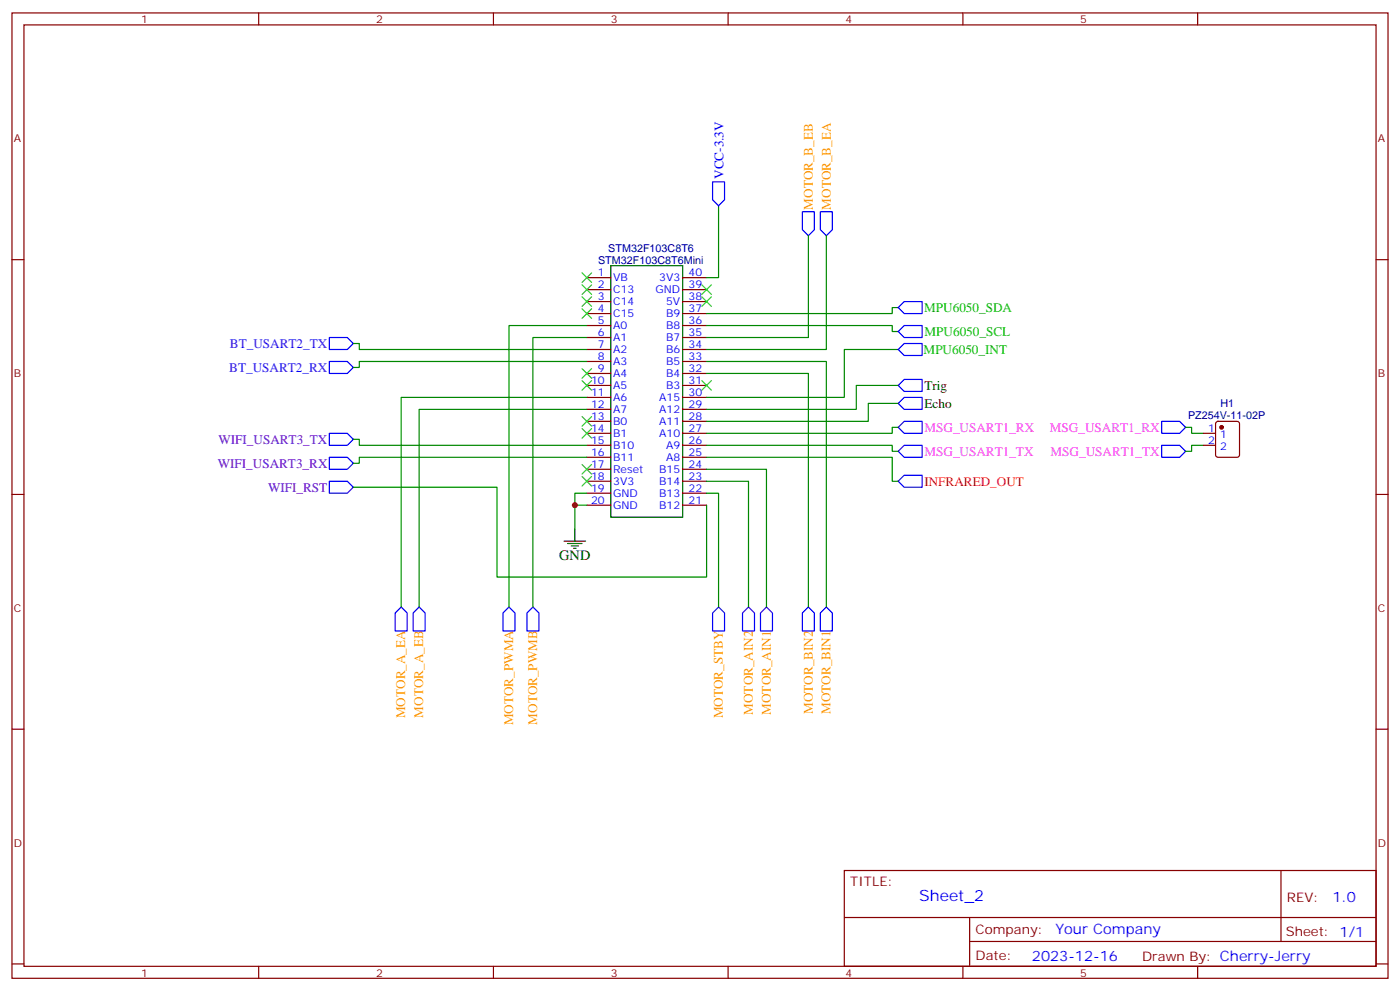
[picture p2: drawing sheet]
<svg xmlns="http://www.w3.org/2000/svg" width="412mm" height="292mm" viewBox="0 0 412 292" stroke-linecap="round" stroke-linejoin="round" font-family="sans-serif">
<g fill="none" stroke="#870000" stroke-width=".35">
<path d="M3.5 3.8h405.4v284.3h-405.4zM7.1 7.3h398.2v277.3h-398.2zM76.2 3.8v3.5M145.3 3.8v3.5M214.5 3.8v3.5M283.6 3.8v3.5M352.8 3.8v3.5M3.5 76.5h3.6M405.3 76.5h3.6M172.9 81.8h7M172.9 85.3h7M172.9 88.8h7"/>
<path d="M172.9 92.4h7M172.9 95.9h7M172.9 99.4h7M201.1 81.8h7M201.1 85.3h7M201.1 88.8h7M201.1 92.4h7M201.1 95.9h7M201.1 99.4h7M172.9 102.9h7M172.9 106.5h7M172.9 110h7"/>
<path d="M172.9 113.5h7M172.9 117.1h7M201.1 102.9h7M201.1 106.5h7M201.1 110h7M201.1 113.5h7M201.1 117.1h7M172.9 120.6h7M172.9 124.1h7M172.9 127.6h7M172.9 131.2h7M172.9 134.7h7"/>
<path d="M172.9 138.2h7M201.1 120.6h7M201.1 124.1h7M201.1 127.6h7M201.1 131.2h7M201.1 134.7h7M201.1 138.2h7M354.5 127.6h3.6M354.5 131.2h3.6M358.3 124.3l.5-.2h5.6l.7 .4v9.5l-.4 .6-5.9 .1-.7-.5v-9.4zM3.5 145.6h3.6M172.9 141.7h7"/>
<path d="M172.9 145.3h7M172.9 148.8h7M201.1 141.7h7M201.1 145.3h7M201.1 148.8h7M405.3 145.6h3.6M3.5 214.8h3.6M405.3 214.8h3.6M248.7 256.4h156.6v28.2h-156.6zM377.3 256.4v20.9M248.7 270.2h156.5M285.6 277.3h119.6"/>
<path d="M285.6 270.2v14.2M3.5 283.9h3.6M76.2 284.6v3.5M145.3 284.6v3.5M214.5 284.6v3.5M283.6 284.6v3.5M352.8 284.6v3.5M405.3 283.9h3.6"/>
</g>
<path d="M179.9 78.2h21.2v74.1h-21.2zM166.2 159.4h6.3M169.3 155.9v3.5M167.2 160.1h4.2M168.3 160.8h2.1M169 161.5h.7" fill="none" stroke="#000" stroke-width=".35"/>
<g fill="none" stroke="#3c3" stroke-width=".35">
<path d="M171.4 80.4l2.9 2.8M171.4 83.9l2.9 2.8M171.4 87.4l2.9 2.8M171.4 90.9l2.9 2.9M174.3 80.4l-2.9 2.8M174.3 83.9l-2.9 2.8M174.3 87.4l-2.9 2.8M174.3 90.9l-2.9 2.9M206.7 83.9l2.8 2.8M206.7 87.4l2.8 2.8M209.5 83.9l-2.8 2.8M209.5 87.4l-2.8 2.8"/>
<path d="M171.4 112.1l2.9 2.8M171.4 108.6l2.9 2.8M174.3 112.1l-2.9 2.8M174.3 108.6l-2.9 2.8M206.7 112.1l2.8 2.8M209.5 112.1l-2.8 2.8M171.4 136.8l2.9 2.8M171.4 122.7l2.9 2.8M171.4 126.2l2.9 2.8M174.3 136.8l-2.9 2.8M174.3 122.7l-2.9 2.8M174.3 126.2l-2.9 2.8"/>
<path d="M171.4 140.3l2.9 2.9M174.3 140.3l-2.9 2.9"/>
</g>
<g fill="none" stroke="#008700" stroke-width=".35">
<path d="M211.7 60.6v21.2h-3.6M238.1 69.4v30h-30M243.4 69.4v33.5h-35.3M172.9 95.9h-23v82.9M172.9 99.4h-15.9v79.4M208.1 95.9h54.7v1.7h1.8M264.6 90.6h-1.8v1.8h-54.7M104.1 101.2h1.7v1.7h67.1M172.9 106.5h-67.1v1.7h-1.7M172.9 117.1h-54.7v61.7M208.1 110h30v68.8M208.1 106.5h35.3v72.3"/>
<path d="M264.6 102.9h-15.9v14.2h-40.6M264.6 118.8h-8.8v5.3h-47.7M264.6 113.5h-12.4v7.1h-44.1M104.1 129.4h1.7v1.8h67.1M172.9 134.7h-67.1v1.8h-1.7M172.9 120.6h-49.4v58.2M208.1 131.2h54.7v1.7h1.8M208.1 134.7h54.7v7h1.8M208.1 138.2h17.7v40.6M264.6 125.9h-1.8v1.7h-54.7M349.2 125.9h1.8v1.7h3.5M354.5 131.2h-3.5v1.7h-1.8"/>
<path d="M104.1 143.5h42.3v26.5h61.7v-21.2M172.9 148.8h-3.6v7.1M172.9 145.3h-3.6v3.5M208.1 141.7h12.4v37.1M208.1 145.3h3.6v33.5"/>
</g>
<g fill="none" stroke="#00f" stroke-width=".35">
<path d="M209.9 53.6h3.5v5.2l-1.7 1.8-1.8-1.8zM236.4 62.4h3.5v5.3l-1.8 1.7-1.7-1.7zM241.7 62.4h3.5v5.3l-1.8 1.7-1.7-1.7zM97 99.4h5.3l1.8 1.8-1.8 1.7h-5.3zM264.6 97.6l1.7-1.7h5.3v3.5h-5.3zM264.6 90.6l1.7-1.8h5.3v3.6h-5.3zM97 106.5h5.3l1.8 1.7-1.8 1.8h-5.3zM264.6 118.8l1.7-1.7h5.3v3.5h-5.3zM266.3 101.2h5.3v3.5h-5.3l-1.7-1.8zM266.3 111.8h5.3v3.5h-5.3l-1.7-1.8zM97 127.6h5.3l1.8 1.8-1.8 1.8h-5.3zM97 134.7h5.3l1.8 1.8-1.8 1.7h-5.3z"/>
<path d="M264.6 125.9l1.7-1.8h5.3v3.5h-5.3zM264.6 132.9l1.7-1.7h5.3v3.5h-5.3zM342.2 124.1h5.3l1.7 1.8-1.7 1.7h-5.3zM342.2 131.2h5.3l1.7 1.7-1.7 1.8h-5.3zM97 141.7h5.3l1.8 1.8-1.8 1.8h-5.3zM264.6 141.7l1.7-1.7h5.3v3.5h-5.3zM118.2 178.8l1.7 1.8v5.2h-3.5v-5.2zM149.9 178.8l1.8 1.8v5.2h-3.5v-5.2zM157 178.8l1.7 1.8v5.2h-3.5v-5.2zM211.7 178.8l1.7 1.8v5.2h-3.5v-5.2zM220.5 178.8l1.7 1.8v5.2h-3.5v-5.2zM243.4 178.8l1.8 1.8v5.2h-3.5v-5.2z"/>
<path d="M121.7 180.6l1.8-1.8 1.7 1.8v5.2h-3.5zM224 180.6l1.8-1.8 1.7 1.8v5.2h-3.5zM236.4 180.6l1.7-1.8 1.8 1.8v5.2h-3.5z"/>
</g>
<circle cx="359.8" cy="125.9" r=".53" fill="#870000" stroke="#870000" stroke-width=".35"/>
<circle cx="169.3" cy="148.8" r=".88" fill="#c00"/>
<text font-size="4.6" fill="#00f" x="270.8" y="265.4">Sheet_2</text>
<text font-size="4.2" x="164.7" y="165">GND</text>
<g font-size="4.2" fill="#00f">
<text x="392.5" y="265.7">1.0</text>
<text x="310.9" y="275.2">Your Company</text>
<text x="304" y="283">2023-12-16</text>
</g>
<text font-size="3.9" fill="#00f" x="213.1" y="52.7" transform="rotate(-90 213.1 52.7)">VCC-3.3V</text>
<g font-size="3.9" fill="#f90">
<text x="239.4" y="61.8" transform="rotate(-90 239.4 61.8)">MOTOR_B_EB</text>
<text x="244.7" y="61.8" transform="rotate(-90 244.7 61.8)">MOTOR_B_EA</text>
<text x="119.4" y="211.6" transform="rotate(-90 119.4 211.6)">MOTOR_A_EA</text>
<text x="124.7" y="211.4" transform="rotate(-90 124.7 211.4)">MOTOR_A_EB</text>
<text x="151.2" y="213.7" transform="rotate(-90 151.2 213.7)">MOTOR_PWMA</text>
<text x="158.3" y="213.4" transform="rotate(-90 158.3 213.4)">MOTOR_PWMB</text>
<text x="212.9" y="211.6" transform="rotate(-90 212.9 211.6)">MOTOR_STBY</text>
<text x="221.8" y="210.5" transform="rotate(-90 221.8 210.5)">MOTOR_AIN2</text>
<text x="227" y="210.5" transform="rotate(-90 227 210.5)">MOTOR_AIN1</text>
<text x="239.4" y="210.3" transform="rotate(-90 239.4 210.3)">MOTOR_BIN2</text>
<text x="244.7" y="210.3" transform="rotate(-90 244.7 210.3)">MOTOR_BIN1</text>
</g>
<g font-size="3.9" fill="#0c0">
<text x="272.2" y="91.8">MPU6050_SDA</text>
<text x="272.3" y="98.8">MPU6050_SCL</text>
<text x="272.1" y="104.2">MPU6050_INT</text>
</g>
<g font-size="3.9" fill="#30f">
<text x="67.7" y="102.4">BT_USART2_TX</text>
<text x="67.6" y="109.5">BT_USART2_RX</text>
</g>
<g font-size="3.9">
<text x="272.3" y="114.8">Trig</text>
<text x="272.3" y="120.1">Echo</text>
</g>
<g font-size="3.9" fill="#60c">
<text x="64.3" y="130.7">WIFI_USART3_TX</text>
<text x="64.1" y="137.7">WIFI_USART3_RX</text>
<text x="79" y="144.8">WIFI_RST</text>
</g>
<g font-size="3.9" fill="#f3f">
<text x="272.3" y="127.2">MSG_USART1_RX</text>
<text x="309.3" y="127.1">MSG_USART1_RX</text>
<text x="272.3" y="134.3">MSG_USART1_TX</text>
<text x="309.5" y="134.2">MSG_USART1_TX</text>
</g>
<text font-size="3.9" fill="#f00" x="272.3" y="143.1">INFRARED_OUT</text>
<g font-size="3.9" fill="#800">
<text x="250.5" y="261">TITLE:</text>
<text x="379.1" y="265.7">REV:</text>
<text x="287.4" y="275.2">Company:</text>
<text x="378.7" y="275.8">Sheet: 1/1</text>
<text x="287.4" y="282.9">Date:</text>
<text x="336.4" y="282.9">Drawn By: Cherry-Jerry</text>
</g>
<g font-size="3.2" fill="#800">
<text x="41.6" y="6.8">1</text>
<text x="110.8" y="6.8">2</text>
<text x="179.9" y="6.8">3</text>
<text x="249.1" y="6.8">4</text>
<text x="318.2" y="6.8">5</text>
<text x="4.1" y="41.9">A</text>
<text x="405.9" y="41.9">A</text>
<text x="4.1" y="111.1">B</text>
<text x="405.9" y="111.1">B</text>
<text x="4.1" y="180.2">C</text>
<text x="405.9" y="180.2">C</text>
<text x="4.1" y="249.3">D</text>
<text x="405.9" y="249.3">D</text>
<text x="41.6" y="287.6">1</text>
<text x="110.8" y="287.6">2</text>
<text x="179.9" y="287.6">3</text>
<text x="249.1" y="287.6">4</text>
<text x="318.2" y="287.6">5</text>
</g>
<g font-size="3.2" fill="#000080">
<text x="176.2" y="77.7">STM32F103C8T6Mini</text>
<text x="179.2" y="74.1">STM32F103C8T6</text>
<text x="359.5" y="120">H1</text>
<text x="350" y="123.5">PZ254V-11-02P</text>
</g>
<g font-size="3.2" fill="#00f">
<text x="176.1" y="81.4">1</text>
<text x="180.6" y="82.8">VB</text>
<text x="194.2" y="82.8">3V3</text>
<text x="202.8" y="81.4">40</text>
<text x="176.1" y="84.9">2</text>
<text x="176.1" y="88.5">3</text>
<text x="180.6" y="86.4">C13</text>
<text x="180.6" y="89.9">C14</text>
<text x="193.1" y="86.4">GND</text>
<text x="196.2" y="89.9">5V</text>
<text x="202.8" y="88.5">38</text>
<text x="202.8" y="84.9">39</text>
<text x="176.1" y="92">4</text>
<text x="176.1" y="95.5">5</text>
<text x="180.6" y="93.4">C15</text>
<text x="196.2" y="93.4">B9</text>
<text x="202.8" y="95.5">36</text>
<text x="202.8" y="92">37</text>
<text x="176.1" y="99.1">6</text>
<text x="180.6" y="96.9">A0</text>
<text x="180.6" y="100.5">A1</text>
<text x="196.2" y="100.5">B7</text>
<text x="196.2" y="96.9">B8</text>
<text x="202.8" y="99.1">35</text>
<text x="176.1" y="102.6">7</text>
<text x="176.1" y="106.1">8</text>
<text x="180.6" y="104">A2</text>
<text x="180.6" y="107.5">A3</text>
<text x="196.2" y="107.5">B5</text>
<text x="196.2" y="104">B6</text>
<text x="202.8" y="106.1">33</text>
<text x="202.8" y="102.6">34</text>
<text x="174.1" y="113.2">10</text>
<text x="176.1" y="109.6">9</text>
<text x="180.6" y="111.1">A4</text>
<text x="196.2" y="111.1">B4</text>
<text x="202.8" y="113.2">31</text>
<text x="202.8" y="109.6">32</text>
<text x="174.1" y="116.7">11</text>
<text x="180.6" y="114.6">A5</text>
<text x="180.6" y="118.1">A6</text>
<text x="194.2" y="118.1">A15</text>
<text x="196.2" y="114.6">B3</text>
<text x="202.8" y="116.7">30</text>
<text x="174.1" y="120.2">12</text>
<text x="174.1" y="123.8">13</text>
<text x="180.6" y="121.6">A7</text>
<text x="180.6" y="125.2">B0</text>
<text x="194.2" y="125.2">A11</text>
<text x="194.2" y="121.6">A12</text>
<text x="202.8" y="123.8">28</text>
<text x="202.8" y="120.2">29</text>
<text x="174.1" y="127.3">14</text>
<text x="174.1" y="130.8">15</text>
<text x="180.6" y="128.7">B1</text>
<text x="194.2" y="128.7">A10</text>
<text x="202.8" y="130.8">26</text>
<text x="202.8" y="127.3">27</text>
<text x="355.9" y="127.3">1</text>
<text x="355.9" y="130.8">2</text>
<text x="359.4" y="129">1</text>
<text x="174.1" y="134.3">16</text>
<text x="174.1" y="137.9">17</text>
<text x="180.6" y="132.2">B10</text>
<text x="180.6" y="135.7">B11</text>
<text x="196.2" y="135.7">A8</text>
<text x="196.2" y="132.2">A9</text>
<text x="202.8" y="137.9">24</text>
<text x="202.8" y="134.3">25</text>
<text x="359.4" y="132.6">2</text>
<text x="174.1" y="141.4">18</text>
<text x="180.6" y="139.3">Reset</text>
<text x="180.6" y="142.8">3V3</text>
<text x="194.2" y="142.8">B14</text>
<text x="194.2" y="139.3">B15</text>
<text x="202.8" y="141.4">23</text>
<text x="174.1" y="144.9">19</text>
<text x="174.1" y="148.4">20</text>
<text x="180.6" y="146.3">GND</text>
<text x="180.6" y="149.9">GND</text>
<text x="194.2" y="149.9">B12</text>
<text x="194.2" y="146.3">B13</text>
<text x="202.8" y="148.4">21</text>
<text x="202.8" y="144.9">22</text>
</g>
</svg>
